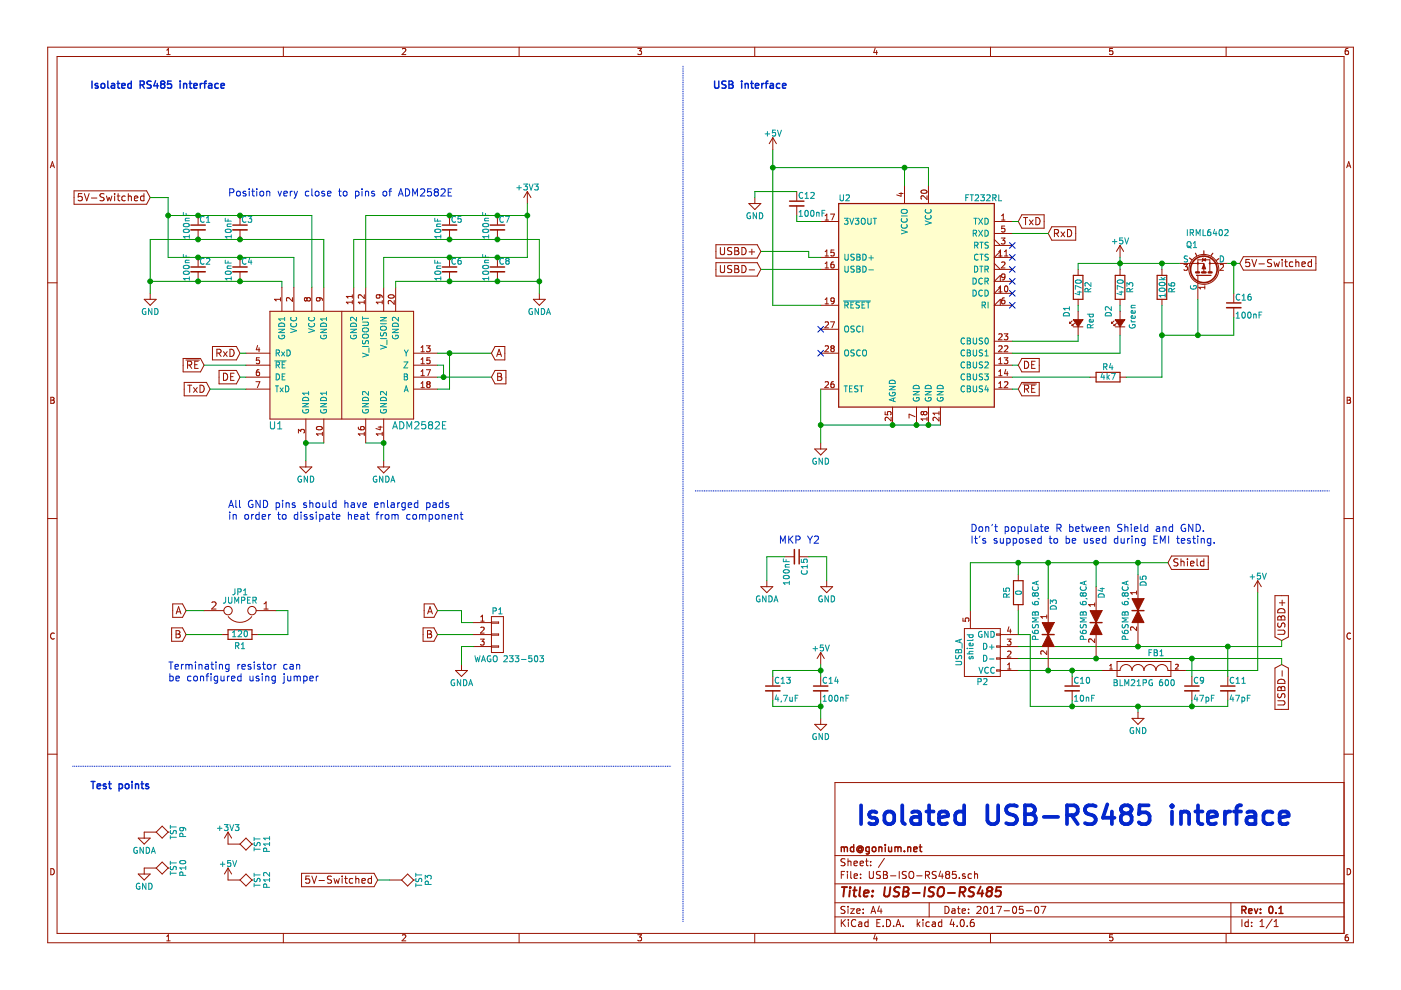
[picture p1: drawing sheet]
EESchema Schematic File Version 2
LIBS:power
LIBS:device
LIBS:transistors
LIBS:conn
LIBS:linear
LIBS:regul
LIBS:74xx
LIBS:cmos4000
LIBS:adc-dac
LIBS:memory
LIBS:xilinx
LIBS:microcontrollers
LIBS:dsp
LIBS:microchip
LIBS:analog_switches
LIBS:motorola
LIBS:texas
LIBS:intel
LIBS:audio
LIBS:interface
LIBS:digital-audio
LIBS:philips
LIBS:display
LIBS:cypress
LIBS:siliconi
LIBS:opto
LIBS:atmel
LIBS:contrib
LIBS:valves
LIBS:ftdi
LIBS:usb-iso-rs485
LIBS:USB-ISO-RS485-cache
EELAYER 25 0
EELAYER END
$Descr A4 11693 8268
encoding utf-8
Sheet 1 1
Title "USB-ISO-RS485"
Date "2017-05-07"
Rev "0.1"
Comp "md@gonium.net"
Comment1 ""
Comment2 ""
Comment3 ""
Comment4 ""
$EndDescr
$Comp
L USB_A P2
U 1 1
P 8200 5400
F 0 "P2" V 7900 5400 50  0000 C CNN
F 1 "USB_A" H 8150 5600 50  0000 C CNN
F 2 "Connectors:USB_B" V 8150 5300 60  0001 C CNN
F 3 "" V 8150 5300 60  0000 C CNN
	1    8200 5400
	0    -1   -1   0   
$EndComp
$Comp
L FT232RL U2
U 1 1
P 7650 2550
F 0 "U2" H 7000 3450 50  0000 L CNN
F 1 "FT232RL" H 8050 3450 50  0000 L CNN
F 2 "Housings_SSOP:SSOP-28_5.3x10.2mm_Pitch0.65mm" H 7650 2550 50  0001 C CNN
F 3 "" H 7650 2550 50  0001 C CNN
	1    7650 2550
	1    0    0    -1  
$EndComp
$Comp
L ADM2582E U1
U 1 1
P 2850 3050
F 0 "U1" H 2300 2550 60  0000 C CNN
F 1 "ADM2582E" H 3500 2550 60  0000 C CNN
F 2 "ADM2582E:ADM2582E-SOIC20W-Thermal-Correct" H 3100 3050 60  0001 C CNN
F 3 "" H 3100 3050 60  0001 C CNN
	1    2850 3050
	1    0    0    -1  
$EndComp
$Comp
L GND #PWR01
U 1 1
P 6850 3700
F 0 "#PWR01" H 6850 3450 50  0001 C CNN
F 1 "GND" H 6850 3550 50  0000 C CNN
F 2 "" H 6850 3700 60  0000 C CNN
F 3 "" H 6850 3700 60  0000 C CNN
	1    6850 3700
	1    0    0    -1  
$EndComp
Wire Wire Line
	6850 3550 7850 3550
Connection ~ 7750 3550
Connection ~ 7650 3550
Wire Wire Line
	6850 3250 6850 3700
Connection ~ 7450 3550
Connection ~ 6850 3550
Wire Wire Line
	8100 4700 8100 5100
Wire Wire Line
	6450 1250 6450 2550
Wire Wire Line
	6450 2550 6850 2550
Wire Wire Line
	6450 1400 7750 1400
Wire Wire Line
	7750 1400 7750 1550
Wire Wire Line
	7550 1400 7550 1550
Connection ~ 7550 1400
$Comp
L C_Small C9
U 1 1
P 9950 5750
F 0 "C9" H 9960 5820 50  0000 L CNN
F 1 "47pF" H 9960 5670 50  0000 L CNN
F 2 "Capacitors_SMD:C_0805_HandSoldering" H 9950 5750 60  0001 C CNN
F 3 "" H 9950 5750 60  0000 C CNN
	1    9950 5750
	1    0    0    -1  
$EndComp
$Comp
L C_Small C11
U 1 1
P 10250 5750
F 0 "C11" H 10260 5820 50  0000 L CNN
F 1 "47pF" H 10260 5670 50  0000 L CNN
F 2 "Capacitors_SMD:C_0805_HandSoldering" H 10250 5750 60  0001 C CNN
F 3 "" H 10250 5750 60  0000 C CNN
	1    10250 5750
	1    0    0    -1  
$EndComp
$Comp
L C_Small C10
U 1 1
P 8950 5750
F 0 "C10" H 8960 5820 50  0000 L CNN
F 1 "10nF" H 8960 5670 50  0000 L CNN
F 2 "Capacitors_SMD:C_0805_HandSoldering" H 8950 5750 60  0001 C CNN
F 3 "" H 8950 5750 60  0000 C CNN
	1    8950 5750
	1    0    0    -1  
$EndComp
$Comp
L GND #PWR02
U 1 1
P 9500 5950
F 0 "#PWR02" H 9500 5700 50  0001 C CNN
F 1 "GND" H 9500 5800 50  0000 C CNN
F 2 "" H 9500 5950 60  0000 C CNN
F 3 "" H 9500 5950 60  0000 C CNN
	1    9500 5950
	1    0    0    -1  
$EndComp
NoConn ~ 6850 2750
NoConn ~ 6850 2950
$Comp
L +5V #PWR03
U 1 1
P 6450 1250
F 0 "#PWR03" H 6450 1100 50  0001 C CNN
F 1 "+5V" H 6450 1390 50  0000 C CNN
F 2 "" H 6450 1250 60  0000 C CNN
F 3 "" H 6450 1250 60  0000 C CNN
	1    6450 1250
	1    0    0    -1  
$EndComp
Connection ~ 6450 1400
$Comp
L +5V #PWR04
U 1 1
P 6850 5550
F 0 "#PWR04" H 6850 5400 50  0001 C CNN
F 1 "+5V" H 6850 5690 50  0000 C CNN
F 2 "" H 6850 5550 60  0000 C CNN
F 3 "" H 6850 5550 60  0000 C CNN
	1    6850 5550
	1    0    0    -1  
$EndComp
$Comp
L GND #PWR05
U 1 1
P 6850 6000
F 0 "#PWR05" H 6850 5750 50  0001 C CNN
F 1 "GND" H 6850 5850 50  0000 C CNN
F 2 "" H 6850 6000 60  0000 C CNN
F 3 "" H 6850 6000 60  0000 C CNN
	1    6850 6000
	1    0    0    -1  
$EndComp
$Comp
L C_Small C13
U 1 1
P 6450 5750
F 0 "C13" H 6460 5820 50  0000 L CNN
F 1 "4,7uF" H 6460 5670 50  0000 L CNN
F 2 "Capacitors_SMD:C_0805_HandSoldering" H 6450 5750 60  0001 C CNN
F 3 "" H 6450 5750 60  0000 C CNN
	1    6450 5750
	1    0    0    -1  
$EndComp
$Comp
L C_Small C14
U 1 1
P 6850 5750
F 0 "C14" H 6860 5820 50  0000 L CNN
F 1 "100nF" H 6860 5670 50  0000 L CNN
F 2 "Capacitors_SMD:C_0805_HandSoldering" H 6850 5750 60  0001 C CNN
F 3 "" H 6850 5750 60  0000 C CNN
	1    6850 5750
	1    0    0    -1  
$EndComp
Wire Wire Line
	6450 5650 6450 5600
Wire Wire Line
	6450 5600 6850 5600
Wire Wire Line
	6450 5850 6450 5900
Wire Wire Line
	6450 5900 6850 5900
Wire Wire Line
	6850 5850 6850 6000
Wire Wire Line
	6850 5550 6850 5650
$Comp
L C_Small C12
U 1 1
P 6650 1700
F 0 "C12" H 6660 1770 50  0000 L CNN
F 1 "100nF" H 6660 1620 50  0000 L CNN
F 2 "Capacitors_SMD:C_0805_HandSoldering" H 6650 1700 60  0001 C CNN
F 3 "" H 6650 1700 60  0000 C CNN
	1    6650 1700
	1    0    0    -1  
$EndComp
Wire Wire Line
	6850 1850 6650 1850
Wire Wire Line
	6650 1850 6650 1800
Text GLabel 8500 1850 2    60   Input ~ 0
TxD
Text GLabel 8750 1950 2    60   Input ~ 0
RxD
Text GLabel 8500 3250 2    60   Input ~ 0
~RE
Text GLabel 8500 3050 2    60   Input ~ 0
DE
Wire Wire Line
	8450 3050 8500 3050
Wire Wire Line
	8450 3250 8500 3250
Wire Wire Line
	8450 1850 8500 1850
Wire Wire Line
	8450 1950 8750 1950
NoConn ~ 8450 2050
NoConn ~ 8450 2150
NoConn ~ 8450 2250
NoConn ~ 8450 2350
NoConn ~ 8450 2450
NoConn ~ 8450 2550
Text GLabel 1750 3250 0    60   Input ~ 0
TxD
Text GLabel 2000 2950 0    60   Input ~ 0
RxD
Text GLabel 2000 3150 0    60   Input ~ 0
DE
Text GLabel 1700 3050 0    60   Input ~ 0
~RE
$Comp
L Led_Small D2
U 1 1
P 9350 2700
F 0 "D2" H 9400 2800 50  0000 L CNN
F 1 "Green" H 9300 2600 50  0000 L CNN
F 2 "LEDs:LED_0805" V 9350 2700 60  0001 C CNN
F 3 "" V 9350 2700 60  0000 C CNN
	1    9350 2700
	0    -1   -1   0   
$EndComp
$Comp
L Led_Small D1
U 1 1
P 9000 2700
F 0 "D1" H 9050 2800 50  0000 L CNN
F 1 "Red" H 8950 2600 50  0000 L CNN
F 2 "LEDs:LED_0805" V 9000 2700 60  0001 C CNN
F 3 "" V 9000 2700 60  0000 C CNN
	1    9000 2700
	0    -1   -1   0   
$EndComp
$Comp
L +5V #PWR06
U 1 1
P 9350 2150
F 0 "#PWR06" H 9350 2000 50  0001 C CNN
F 1 "+5V" H 9350 2290 50  0000 C CNN
F 2 "" H 9350 2150 60  0000 C CNN
F 3 "" H 9350 2150 60  0000 C CNN
	1    9350 2150
	1    0    0    -1  
$EndComp
Wire Wire Line
	9000 2850 9000 2800
Wire Wire Line
	9350 2950 9350 2800
$Comp
L R R2
U 1 1
P 9000 2400
F 0 "R2" V 9080 2400 50  0000 C CNN
F 1 "470" V 9000 2400 50  0000 C CNN
F 2 "Resistors_SMD:R_0805_HandSoldering" V 8930 2400 30  0001 C CNN
F 3 "" H 9000 2400 30  0000 C CNN
	1    9000 2400
	1    0    0    -1  
$EndComp
Wire Wire Line
	9000 2600 9000 2550
$Comp
L R R3
U 1 1
P 9350 2400
F 0 "R3" V 9430 2400 50  0000 C CNN
F 1 "470" V 9350 2400 50  0000 C CNN
F 2 "Resistors_SMD:R_0805_HandSoldering" V 9280 2400 30  0001 C CNN
F 3 "" H 9350 2400 30  0000 C CNN
	1    9350 2400
	1    0    0    -1  
$EndComp
Wire Wire Line
	9350 2600 9350 2550
Wire Wire Line
	9350 2150 9350 2250
Wire Wire Line
	9000 2250 9000 2200
Connection ~ 9350 2200
Wire Wire Line
	1750 3250 2050 3250
Wire Wire Line
	2000 3150 2050 3150
Wire Wire Line
	1700 3050 2050 3050
Wire Wire Line
	2000 2950 2050 2950
$Comp
L GND #PWR07
U 1 1
P 1250 2450
F 0 "#PWR07" H 1250 2200 50  0001 C CNN
F 1 "GND" H 1250 2300 50  0000 C CNN
F 2 "" H 1250 2450 60  0000 C CNN
F 3 "" H 1250 2450 60  0000 C CNN
	1    1250 2450
	1    0    0    -1  
$EndComp
$Comp
L C_Small C2
U 1 1
P 1650 2250
F 0 "C2" H 1660 2320 50  0000 L CNN
F 1 "100nF" V 1550 2150 50  0000 L CNN
F 2 "Capacitors_SMD:C_0805_HandSoldering" H 1650 2250 60  0001 C CNN
F 3 "" H 1650 2250 60  0000 C CNN
	1    1650 2250
	1    0    0    -1  
$EndComp
$Comp
L C_Small C4
U 1 1
P 2000 2250
F 0 "C4" H 2010 2320 50  0000 L CNN
F 1 "10nF" V 1900 2150 50  0000 L CNN
F 2 "Capacitors_SMD:C_0805_HandSoldering" H 2000 2250 60  0001 C CNN
F 3 "" H 2000 2250 60  0000 C CNN
	1    2000 2250
	1    0    0    -1  
$EndComp
$Comp
L C_Small C3
U 1 1
P 2000 1900
F 0 "C3" H 2010 1970 50  0000 L CNN
F 1 "10nF" V 1900 1800 50  0000 L CNN
F 2 "Capacitors_SMD:C_0805_HandSoldering" H 2000 1900 60  0001 C CNN
F 3 "" H 2000 1900 60  0000 C CNN
	1    2000 1900
	1    0    0    -1  
$EndComp
$Comp
L C_Small C1
U 1 1
P 1650 1900
F 0 "C1" H 1660 1970 50  0000 L CNN
F 1 "100nF" V 1550 1800 50  0000 L CNN
F 2 "Capacitors_SMD:C_0805_HandSoldering" H 1650 1900 60  0001 C CNN
F 3 "" H 1650 1900 60  0000 C CNN
	1    1650 1900
	1    0    0    -1  
$EndComp
Wire Wire Line
	1400 1650 1400 2150
Connection ~ 1650 1800
Connection ~ 2000 1800
Wire Wire Line
	2600 1800 2600 2400
Wire Wire Line
	1400 1800 2600 1800
Wire Wire Line
	2450 2150 2450 2400
Wire Wire Line
	1400 2150 2450 2150
Connection ~ 2000 2150
Connection ~ 1400 1800
Connection ~ 1650 2150
Wire Wire Line
	1250 2000 1250 2450
Wire Wire Line
	1250 2000 2700 2000
Connection ~ 1650 2000
Wire Wire Line
	2700 2000 2700 2400
Connection ~ 2000 2000
Wire Wire Line
	2350 2350 2350 2400
Wire Wire Line
	1250 2350 2350 2350
Connection ~ 2000 2350
Connection ~ 1250 2350
Connection ~ 1650 2350
Text Notes 1900 1650 0    60   ~ 0
Position very close to pins of ADM2582E\n
$Comp
L C_Small C5
U 1 1
P 3750 1900
F 0 "C5" H 3760 1970 50  0000 L CNN
F 1 "10nF" V 3650 1800 50  0000 L CNN
F 2 "Capacitors_SMD:C_0805_HandSoldering" H 3750 1900 60  0001 C CNN
F 3 "" H 3750 1900 60  0000 C CNN
	1    3750 1900
	1    0    0    -1  
$EndComp
$Comp
L C_Small C6
U 1 1
P 3750 2250
F 0 "C6" H 3760 2320 50  0000 L CNN
F 1 "10nF" V 3650 2150 50  0000 L CNN
F 2 "Capacitors_SMD:C_0805_HandSoldering" H 3750 2250 60  0001 C CNN
F 3 "" H 3750 2250 60  0000 C CNN
	1    3750 2250
	1    0    0    -1  
$EndComp
$Comp
L C_Small C7
U 1 1
P 4150 1900
F 0 "C7" H 4160 1970 50  0000 L CNN
F 1 "100nF" V 4050 1800 50  0000 L CNN
F 2 "Capacitors_SMD:C_0805_HandSoldering" H 4150 1900 60  0001 C CNN
F 3 "" H 4150 1900 60  0000 C CNN
	1    4150 1900
	1    0    0    -1  
$EndComp
$Comp
L C_Small C8
U 1 1
P 4150 2250
F 0 "C8" H 4160 2320 50  0000 L CNN
F 1 "100nF" V 4050 2150 50  0000 L CNN
F 2 "Capacitors_SMD:C_0805_HandSoldering" H 4150 2250 60  0001 C CNN
F 3 "" H 4150 2250 60  0000 C CNN
	1    4150 2250
	1    0    0    -1  
$EndComp
$Comp
L +3V3 #PWR08
U 1 1
P 4400 1700
F 0 "#PWR08" H 4400 1550 50  0001 C CNN
F 1 "+3V3" H 4400 1840 50  0000 C CNN
F 2 "" H 4400 1700 60  0000 C CNN
F 3 "" H 4400 1700 60  0000 C CNN
	1    4400 1700
	1    0    0    -1  
$EndComp
$Comp
L GNDA #PWR09
U 1 1
P 4500 2450
F 0 "#PWR09" H 4500 2200 50  0001 C CNN
F 1 "GNDA" H 4500 2300 50  0000 C CNN
F 2 "" H 4500 2450 60  0000 C CNN
F 3 "" H 4500 2450 60  0000 C CNN
	1    4500 2450
	1    0    0    -1  
$EndComp
Wire Wire Line
	3300 2400 3300 2350
Wire Wire Line
	3300 2350 4500 2350
Connection ~ 3750 2350
Wire Wire Line
	4500 2000 4500 2450
Connection ~ 4150 2350
Wire Wire Line
	2950 2400 2950 2000
Wire Wire Line
	2950 2000 4500 2000
Connection ~ 3750 2000
Connection ~ 4500 2350
Connection ~ 4150 2000
Wire Wire Line
	3200 2400 3200 2150
Wire Wire Line
	3200 2150 4400 2150
Connection ~ 3750 2150
Wire Wire Line
	4400 2150 4400 1700
Connection ~ 4150 2150
Wire Wire Line
	3050 2400 3050 1800
Wire Wire Line
	3050 1800 4400 1800
Connection ~ 3750 1800
Connection ~ 4400 1800
Connection ~ 4150 1800
$Comp
L GND #PWR010
U 1 1
P 2550 3850
F 0 "#PWR010" H 2550 3600 50  0001 C CNN
F 1 "GND" H 2550 3700 50  0000 C CNN
F 2 "" H 2550 3850 60  0000 C CNN
F 3 "" H 2550 3850 60  0000 C CNN
	1    2550 3850
	1    0    0    -1  
$EndComp
Wire Wire Line
	2550 3850 2550 3700
Wire Wire Line
	2550 3700 2700 3700
Connection ~ 2550 3700
$Comp
L GNDA #PWR011
U 1 1
P 3200 3850
F 0 "#PWR011" H 3200 3600 50  0001 C CNN
F 1 "GNDA" H 3200 3700 50  0000 C CNN
F 2 "" H 3200 3850 60  0000 C CNN
F 3 "" H 3200 3850 60  0000 C CNN
	1    3200 3850
	1    0    0    -1  
$EndComp
Wire Wire Line
	3050 3700 3200 3700
Wire Wire Line
	3200 3700 3200 3850
Connection ~ 3200 3700
Text Notes 1900 4350 0    60   ~ 0
All GND pins should have enlarged pads \nin order to dissipate heat from component
Wire Wire Line
	3650 3150 4100 3150
Wire Wire Line
	3700 3150 3700 3050
Wire Wire Line
	3700 3050 3650 3050
Wire Wire Line
	3650 3250 3750 3250
Wire Wire Line
	3750 3250 3750 2950
Wire Wire Line
	3650 2950 4100 2950
Connection ~ 3700 3150
Connection ~ 3750 2950
Text GLabel 4100 2950 2    60   Input ~ 0
A
Text GLabel 4100 3150 2    60   Input ~ 0
B
Text GLabel 1550 5100 0    60   Input ~ 0
A
Text GLabel 1550 5300 0    60   Input ~ 0
B
$Comp
L R R1
U 1 1
P 2000 5300
F 0 "R1" V 1900 5300 50  0000 C CNN
F 1 "120" V 2000 5300 50  0000 C CNN
F 2 "Resistors_SMD:R_0805_HandSoldering" V 1930 5300 30  0001 C CNN
F 3 "" H 2000 5300 30  0000 C CNN
	1    2000 5300
	0    -1   -1   0   
$EndComp
Text Notes 1400 5700 0    60   ~ 0
Terminating resistor can\nbe configured using jumper
$Comp
L JUMPER JP1
U 1 1
P 2000 5100
F 0 "JP1" H 2000 4950 50  0000 C CNN
F 1 "JUMPER" H 2000 5020 50  0000 C CNN
F 2 "Pin_Headers:Pin_Header_Straight_1x02_Pitch2.54mm" H 2000 5100 60  0001 C CNN
F 3 "" H 2000 5100 60  0000 C CNN
	1    2000 5100
	-1   0    0    1   
$EndComp
Text GLabel 3650 5100 0    60   Input ~ 0
A
Text GLabel 3650 5300 0    60   Input ~ 0
B
Wire Wire Line
	3850 5200 3950 5200
Wire Wire Line
	3650 5300 3950 5300
$Comp
L CONN_01X03 P1
U 1 1
P 4150 5300
F 0 "P1" H 4150 5500 50  0000 C CNN
F 1 "WAGO 233-503" H 4250 5100 50  0000 C CNN
F 2 "ADM2582E:WAGO233-503" H 4150 5300 60  0001 C CNN
F 3 "" H 4150 5300 60  0000 C CNN
	1    4150 5300
	1    0    0    -1  
$EndComp
$Comp
L GNDA #PWR012
U 1 1
P 3850 5550
F 0 "#PWR012" H 3850 5300 50  0001 C CNN
F 1 "GNDA" H 3850 5400 50  0000 C CNN
F 2 "" H 3850 5550 60  0000 C CNN
F 3 "" H 3850 5550 60  0000 C CNN
	1    3850 5550
	1    0    0    -1  
$EndComp
Wire Wire Line
	3850 5550 3850 5400
Wire Wire Line
	3850 5400 3950 5400
Wire Wire Line
	3650 5100 3850 5100
Wire Wire Line
	3850 5100 3850 5200
Wire Wire Line
	1550 5100 1700 5100
Wire Wire Line
	1550 5300 1850 5300
Wire Wire Line
	2150 5300 2400 5300
Wire Wire Line
	2400 5300 2400 5100
Wire Wire Line
	2400 5100 2300 5100
$Comp
L GND #PWR013
U 1 1
P 6300 1650
F 0 "#PWR013" H 6300 1400 50  0001 C CNN
F 1 "GND" H 6300 1500 50  0000 C CNN
F 2 "" H 6300 1650 60  0000 C CNN
F 3 "" H 6300 1650 60  0000 C CNN
	1    6300 1650
	1    0    0    -1  
$EndComp
Wire Wire Line
	6300 1650 6300 1600
Wire Wire Line
	6300 1600 6650 1600
Text GLabel 6350 2100 0    60   Input ~ 0
USBD+
Text GLabel 6350 2250 0    60   Input ~ 0
USBD-
Wire Wire Line
	6850 2150 6750 2150
Wire Wire Line
	6750 2150 6750 2100
Wire Wire Line
	6750 2100 6350 2100
Wire Wire Line
	6350 2250 6850 2250
$Comp
L +5V #PWR014
U 1 1
P 10500 4950
F 0 "#PWR014" H 10500 4800 50  0001 C CNN
F 1 "+5V" H 10500 5090 50  0000 C CNN
F 2 "" H 10500 4950 60  0000 C CNN
F 3 "" H 10500 4950 60  0000 C CNN
	1    10500 4950
	1    0    0    -1  
$EndComp
Text GLabel 10700 5350 1    60   Input ~ 0
USBD+
Text GLabel 10700 5550 3    60   Input ~ 0
USBD-
Wire Notes Line
	5700 550  5700 7700
Text Notes 5950 750  0    60   ~ 12
USB interface
Text Notes 750  750  0    60   ~ 12
Isolated RS485 interface
Text Notes 7150 6900 0    157  ~ 31
Isolated USB-RS485 interface
Wire Wire Line
	10500 5600 10500 4950
Connection ~ 6850 5900
Connection ~ 6850 5600
$Comp
L GNDA #PWR015
U 1 1
P 1200 6950
F 0 "#PWR015" H 1200 6700 50  0001 C CNN
F 1 "GNDA" H 1200 6800 50  0000 C CNN
F 2 "" H 1200 6950 60  0000 C CNN
F 3 "" H 1200 6950 60  0000 C CNN
	1    1200 6950
	1    0    0    -1  
$EndComp
$Comp
L +3V3 #PWR016
U 1 1
P 1900 7050
F 0 "#PWR016" H 1900 6900 50  0001 C CNN
F 1 "+3V3" H 1900 7190 50  0000 C CNN
F 2 "" H 1900 7050 60  0000 C CNN
F 3 "" H 1900 7050 60  0000 C CNN
	1    1900 7050
	1    0    0    -1  
$EndComp
$Comp
L TST P9
U 1 1
P 1200 6950
F 0 "P9" H 1200 7250 50  0000 C BNN
F 1 "TST" H 1200 7200 50  0000 C CNN
F 2 "Measurement_Points:Measurement_Point_Round-TH_Small" H 1200 6950 60  0001 C CNN
F 3 "" H 1200 6950 60  0000 C CNN
	1    1200 6950
	0    1    1    0   
$EndComp
$Comp
L TST P11
U 1 1
P 1900 7050
F 0 "P11" H 1900 7350 50  0000 C BNN
F 1 "TST" H 1900 7300 50  0000 C CNN
F 2 "Measurement_Points:Measurement_Point_Round-TH_Small" H 1900 7050 60  0001 C CNN
F 3 "" H 1900 7050 60  0000 C CNN
	1    1900 7050
	0    1    1    0   
$EndComp
$Comp
L +5V #PWR017
U 1 1
P 1900 7350
F 0 "#PWR017" H 1900 7200 50  0001 C CNN
F 1 "+5V" H 1900 7490 50  0000 C CNN
F 2 "" H 1900 7350 60  0000 C CNN
F 3 "" H 1900 7350 60  0000 C CNN
	1    1900 7350
	1    0    0    -1  
$EndComp
$Comp
L GND #PWR018
U 1 1
P 1200 7250
F 0 "#PWR018" H 1200 7000 50  0001 C CNN
F 1 "GND" H 1200 7100 50  0000 C CNN
F 2 "" H 1200 7250 60  0000 C CNN
F 3 "" H 1200 7250 60  0000 C CNN
	1    1200 7250
	1    0    0    -1  
$EndComp
$Comp
L TST P10
U 1 1
P 1200 7250
F 0 "P10" H 1200 7550 50  0000 C BNN
F 1 "TST" H 1200 7500 50  0000 C CNN
F 2 "Measurement_Points:Measurement_Point_Round-TH_Small" H 1200 7250 60  0001 C CNN
F 3 "" H 1200 7250 60  0000 C CNN
	1    1200 7250
	0    1    1    0   
$EndComp
$Comp
L TST P12
U 1 1
P 1900 7350
F 0 "P12" H 1900 7650 50  0000 C BNN
F 1 "TST" H 1900 7600 50  0000 C CNN
F 2 "Measurement_Points:Measurement_Point_Round-TH_Small" H 1900 7350 60  0001 C CNN
F 3 "" H 1900 7350 60  0000 C CNN
	1    1900 7350
	0    1    1    0   
$EndComp
Text Notes 750  6600 0    60   ~ 12
Test points\n
Wire Notes Line
	600  6400 5600 6400
Wire Wire Line
	8500 5500 10700 5500
Wire Wire Line
	10700 5500 10700 5550
Wire Wire Line
	8500 5400 10700 5400
Wire Wire Line
	10700 5400 10700 5350
Wire Notes Line
	5800 4100 11100 4100
$Comp
L GNDA #PWR019
U 1 1
P 6400 4850
F 0 "#PWR019" H 6400 4600 50  0001 C CNN
F 1 "GNDA" H 6400 4700 50  0000 C CNN
F 2 "" H 6400 4850 60  0000 C CNN
F 3 "" H 6400 4850 60  0000 C CNN
	1    6400 4850
	1    0    0    -1  
$EndComp
$Comp
L GND #PWR020
U 1 1
P 6900 4850
F 0 "#PWR020" H 6900 4600 50  0001 C CNN
F 1 "GND" H 6900 4700 50  0000 C CNN
F 2 "" H 6900 4850 60  0000 C CNN
F 3 "" H 6900 4850 60  0000 C CNN
	1    6900 4850
	1    0    0    -1  
$EndComp
$Comp
L C_Small C15
U 1 1
P 6650 4650
F 0 "C15" H 6660 4720 50  0000 L CNN
F 1 "100nF" H 6660 4570 50  0000 L CNN
F 2 "Capacitors_THT:C_Rect_L26.5mm_W7.0mm_P22.50mm_MKS4" H 6650 4650 60  0001 C CNN
F 3 "" H 6650 4650 60  0000 C CNN
	1    6650 4650
	0    1    1    0   
$EndComp
Wire Wire Line
	6400 4850 6400 4650
Wire Wire Line
	6400 4650 6550 4650
Wire Wire Line
	6750 4650 6900 4650
Wire Wire Line
	6900 4650 6900 4850
Text Notes 6500 4550 0    60   ~ 0
MKP Y2 
Text GLabel 9750 4700 2    60   Input ~ 0
Shield
$Comp
L FILTER FB1
U 1 1
P 9550 5600
F 0 "FB1" H 9650 5750 50  0000 C CNN
F 1 "BLM21PG 600" H 9550 5500 50  0000 C CNN
F 2 "Resistors_SMD:R_0805_HandSoldering" H 9550 5600 60  0001 C CNN
F 3 "" H 9550 5600 60  0000 C CNN
	1    9550 5600
	1    0    0    -1  
$EndComp
Wire Wire Line
	9950 5650 9950 5500
Connection ~ 9950 5500
Wire Wire Line
	9950 5850 9950 5900
Wire Wire Line
	8600 5900 10250 5900
Wire Wire Line
	10250 5650 10250 5400
Connection ~ 10250 5400
Wire Wire Line
	10250 5900 10250 5850
Connection ~ 9950 5900
Wire Wire Line
	8500 5600 9200 5600
Wire Wire Line
	9900 5600 10500 5600
$Comp
L TVS D3
U 1 1
P 8750 5300
F 0 "D3" H 8500 5350 50  0000 C CNN
F 1 "P6SMB 6,8CA" H 8550 5200 50  0000 C CNN
F 2 "ADM2582E:P6SMB6,8CA" H 8750 5300 60  0001 C CNN
F 3 "" H 8750 5300 60  0000 C CNN
	1    8750 5300
	0    1    1    0   
$EndComp
$Comp
L TVS D4
U 1 1
P 9150 5200
F 0 "D4" H 8900 5250 50  0000 C CNN
F 1 "P6SMB 6,8CA" H 9050 5100 50  0000 C CNN
F 2 "ADM2582E:P6SMB6,8CA" H 9150 5200 60  0001 C CNN
F 3 "" H 9150 5200 60  0000 C CNN
	1    9150 5200
	0    1    1    0   
$EndComp
$Comp
L TVS D5
U 1 1
P 9500 5100
F 0 "D5" H 9250 5150 50  0000 C CNN
F 1 "P6SMB 6,8CA" H 9500 5000 50  0000 C CNN
F 2 "ADM2582E:P6SMB6,8CA" H 9500 5100 60  0001 C CNN
F 3 "" H 9500 5100 60  0000 C CNN
	1    9500 5100
	0    1    1    0   
$EndComp
Connection ~ 8750 5600
Connection ~ 9150 5500
Connection ~ 9500 5400
Wire Wire Line
	9750 4700 8100 4700
Wire Wire Line
	8750 5000 8750 4700
Connection ~ 8750 4700
Wire Wire Line
	9150 4900 9150 4700
Connection ~ 9150 4700
Wire Wire Line
	9500 4800 9500 4700
Connection ~ 9500 4700
Wire Wire Line
	8500 5300 8600 5300
Wire Wire Line
	8600 5300 8600 5900
$Comp
L R R5
U 1 1
P 8500 4950
F 0 "R5" V 8400 4950 50  0000 C CNN
F 1 "0" V 8500 4950 50  0000 C CNN
F 2 "Resistors_SMD:R_0805_HandSoldering" V 8430 4950 30  0001 C CNN
F 3 "" H 8500 4950 30  0000 C CNN
	1    8500 4950
	1    0    0    -1  
$EndComp
Wire Wire Line
	8500 4700 8500 4800
Connection ~ 8500 4700
Wire Wire Line
	8500 5100 8500 5300
Text Notes 8100 4550 0    60   ~ 0
Don't populate R between Shield and GND.\nIt's supposed to be used during EMI testing.\n
Wire Wire Line
	9000 2200 9850 2200
$Comp
L R R4
U 1 1
P 9250 3150
F 0 "R4" V 9330 3150 50  0000 C CNN
F 1 "4k7" V 9250 3150 50  0000 C CNN
F 2 "Resistors_SMD:R_0805_HandSoldering" V 9180 3150 30  0001 C CNN
F 3 "" H 9250 3150 30  0000 C CNN
	1    9250 3150
	0    -1   -1   0   
$EndComp
$Comp
L R R6
U 1 1
P 9700 2400
F 0 "R6" V 9780 2400 50  0000 C CNN
F 1 "100k" V 9700 2400 50  0000 C CNN
F 2 "Resistors_SMD:R_0805_HandSoldering" V 9630 2400 30  0001 C CNN
F 3 "" H 9700 2400 30  0000 C CNN
	1    9700 2400
	1    0    0    -1  
$EndComp
Wire Wire Line
	9700 2200 9700 2250
Wire Wire Line
	9700 2550 9700 3150
Wire Wire Line
	9700 3150 9400 3150
$Comp
L IRF9540N Q1
U 1 1
P 10050 2300
F 0 "Q1" V 10300 2150 50  0000 L CNN
F 1 "IRLML6402" V 10400 2150 50  0000 L CNN
F 2 "ADM2582E:IRLML6402" H 10300 2225 50  0001 L CIN
F 3 "" H 10050 2300 50  0000 L CNN
	1    10050 2300
	0    1    -1   0   
$EndComp
Wire Wire Line
	10000 2500 10000 2800
Wire Wire Line
	9700 2800 10300 2800
Connection ~ 9700 2800
Connection ~ 9700 2200
Text GLabel 10350 2200 2    60   Input ~ 0
5V-Switched
Wire Wire Line
	10250 2200 10350 2200
$Comp
L C_Small C16
U 1 1
P 10300 2550
F 0 "C16" H 10310 2620 50  0000 L CNN
F 1 "100nF" H 10310 2470 50  0000 L CNN
F 2 "Capacitors_SMD:C_0805_HandSoldering" H 10300 2550 60  0001 C CNN
F 3 "" H 10300 2550 60  0000 C CNN
	1    10300 2550
	1    0    0    -1  
$EndComp
Wire Wire Line
	10300 2200 10300 2450
Connection ~ 10300 2200
Wire Wire Line
	10300 2800 10300 2650
Connection ~ 10000 2800
Text GLabel 1250 1650 0    60   Input ~ 0
5V-Switched
Wire Wire Line
	1250 1650 1400 1650
Wire Wire Line
	8450 3150 9100 3150
Wire Wire Line
	9350 2950 8450 2950
Wire Wire Line
	8450 2850 9000 2850
$Comp
L TST P3
U 1 1
P 3250 7350
F 0 "P3" H 3250 7650 50  0000 C BNN
F 1 "TST" H 3250 7600 50  0000 C CNN
F 2 "Measurement_Points:Measurement_Point_Round-TH_Small" H 3250 7350 60  0001 C CNN
F 3 "" H 3250 7350 60  0000 C CNN
	1    3250 7350
	0    1    1    0   
$EndComp
Text GLabel 3150 7350 0    60   Input ~ 0
5V-Switched
Wire Wire Line
	3150 7350 3250 7350
Wire Wire Line
	8950 5650 8950 5600
Connection ~ 8950 5600
Wire Wire Line
	8950 5850 8950 5900
Connection ~ 8950 5900
Wire Wire Line
	9500 5900 9500 5950
Connection ~ 9500 5900
$EndSCHEMATC
